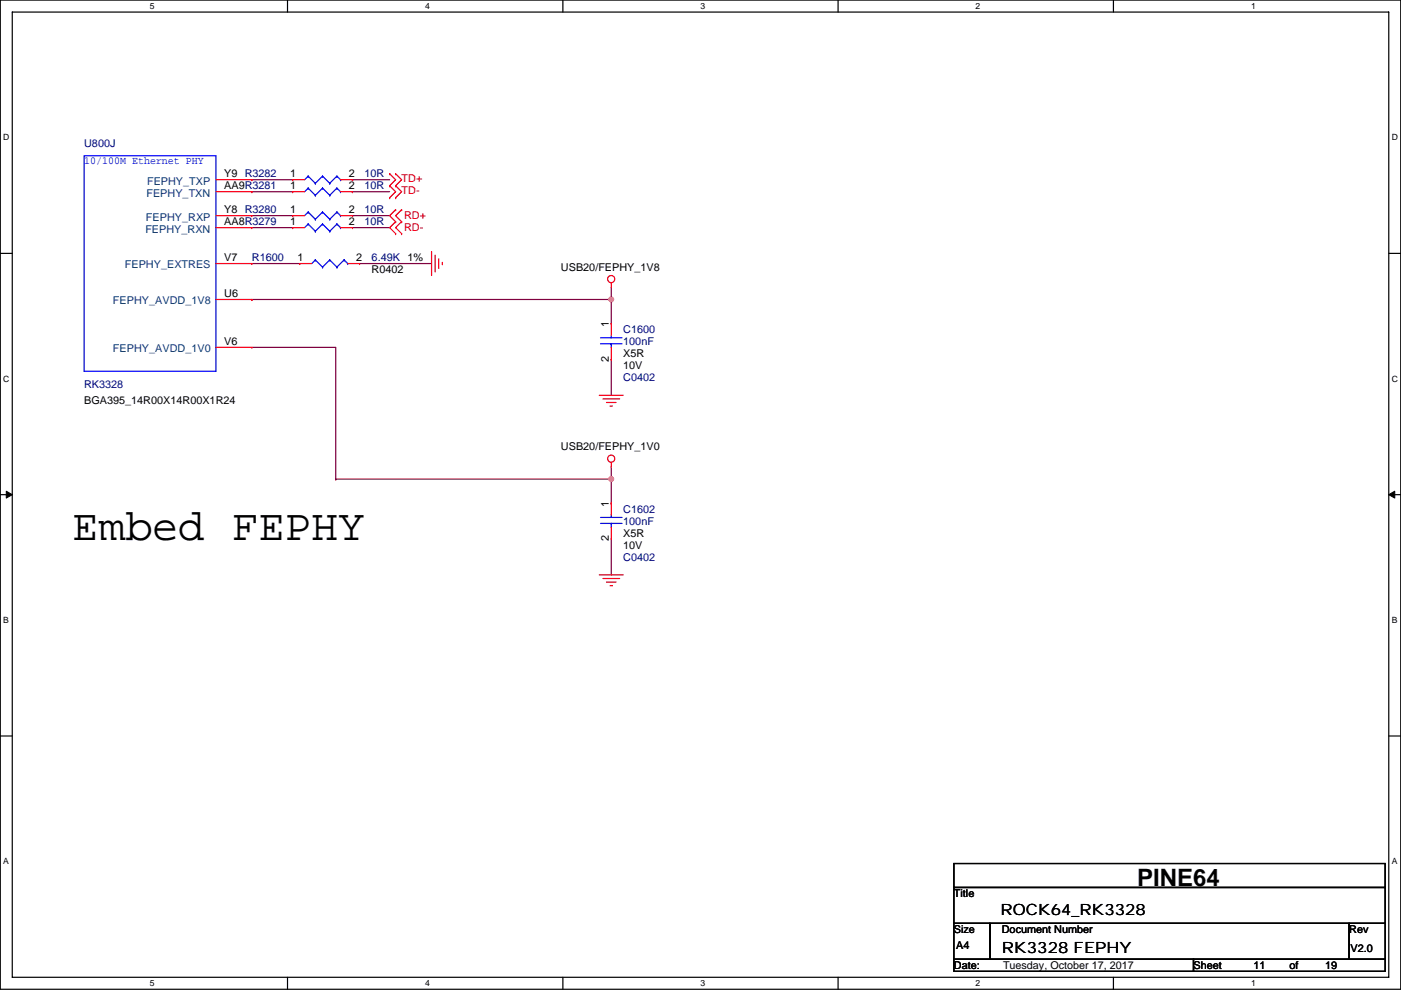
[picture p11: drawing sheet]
<svg xmlns="http://www.w3.org/2000/svg" width="297mm" height="210mm" viewBox="0 0 297 210" stroke-linecap="round" stroke-linejoin="round" font-family="sans-serif">
<path d="M.1 0h296.9v209.8h-296.9zM2.6 2.6h291.8v204.7h-291.8z" fill="none" stroke="#000" stroke-width=".25"/>
<g fill="#fff">
<path d="M31.8 .3h1v2h-1z"/>
<path d="M31.8 207.5h1v2.1h-1z"/>
</g>
<path d="M61 0v2.6M61 207.3v2.5" fill="none" stroke="#000" stroke-width=".25"/>
<g fill="#fff">
<path d="M90.1 .3h1v2h-1z"/>
<path d="M90.1 207.5h1v2.1h-1z"/>
</g>
<path d="M119.3 0v2.6M119.3 207.3v2.5" fill="none" stroke="#000" stroke-width=".25"/>
<g fill="#fff">
<path d="M148.5 .3h1v2h-1z"/>
<path d="M148.5 207.5h1v2.1h-1z"/>
</g>
<path d="M177.7 0v2.6M177.7 207.3v2.5" fill="none" stroke="#000" stroke-width=".25"/>
<g fill="#fff">
<path d="M206.9 .3h1v2h-1z"/>
<path d="M206.9 207.5h1v2.1h-1z"/>
</g>
<path d="M236.1 0v2.6M236.1 207.3v2.5" fill="none" stroke="#000" stroke-width=".25"/>
<g fill="#fff">
<path d="M265.2 .3h1v2h-1z"/>
<path d="M265.2 207.5h1v2.1h-1z"/>
<path d="M.7 28.2h1.3v2h-1.3z"/>
<path d="M295.1 28.2h1.3v2h-1.3z"/>
<path d="M.7 79.3h1.3v2.1h-1.3z"/>
<path d="M295.1 79.3h1.3v2.1h-1.3z"/>
</g>
<path d="M.1 53.7h2.5M294.4 53.7h2.6" fill="none" stroke="#000" stroke-width=".25"/>
<g fill="#fff">
<path d="M.7 130.5h1.2v2h-1.2z"/>
<path d="M295.1 130.5h1.2v2h-1.2z"/>
</g>
<path d="M.1 104.9h2.5M294.4 104.9h2.6" fill="none" stroke="#000" stroke-width=".25"/>
<path d="M1.3 104.2l1.3 .7-1.3 .7zM294.4 104.9l1.3-.7v1.4z" fill="#000" stroke="#000" stroke-width=".21"/>
<g fill="#fff">
<path d="M.7 181.7h1.2v2h-1.2z"/>
<path d="M295.1 181.7h1.2v2h-1.2z"/>
</g>
<path d="M.1 156.1h2.5M294.4 156.1h2.6M202.2 183.2h91.5v5h-91.5zM202.2 188.2h91.5v7.7h-91.5zM202.2 195.9h7.7v7.6h-7.7zM209.9 195.9h76.2v7.6h-76.2zM286.1 195.9h7.6v7.6h-7.6zM202.2 203.5h50.8v2.5h-50.8zM253 203.5h40.7v2.5h-40.7z" fill="none" stroke="#000" stroke-width=".25"/>
<g fill="none" stroke="#800040" stroke-width=".25">
<path d="M53.4 38.1h8.6M74.7 38.1h.1M74.7 38.1h7.9M53.4 40.7h8.6M53.4 45.7h8.6M53.4 48.3h8.6M53.4 55.9h10.2M74.7 48.3h7.9M74.7 45.7h7.9M74.7 40.7h7.9M76.3 55.9h15.2M53.4 63.5h.1"/>
<path d="M53.4 73.7h17.8v27.9M53.4 63.5h76.2M129.6 63.5v5.1M129.6 76.2v7.6M129.6 61v2.5M129.6 99.1v2.5M71.2 101.6h.1M71.2 101.6h58.4M129.6 101.6v5.1M129.6 114.3v7.6"/>
</g>
<g fill="#f0f" stroke="#f0f" stroke-width=".25">
<circle cx="129.6" cy="63.5" r=".5"/>
<circle cx="129.6" cy="101.6" r=".5"/>
</g>
<g fill="none" stroke="#f00" stroke-width=".25">
<path d="M45.8 38.1h7.6M53.4 38.1h.1M62 38.1h.1M62 38.1h2.6M72.2 38.1h2.5M74.7 38.1h.1M82.6 39.4h.1M82.6 36.9h.1M82.6 36.9l1.3 1.2-1.3 1.3M82.6 39.4l1.3 1.3-1.3 1.2M83.9 39.4h.1M83.9 36.9h.1"/>
<path d="M83.9 36.9l1.3 1.2-1.3 1.3M83.9 39.4l1.3 1.3-1.3 1.2M45.8 55.9h7.6M45.8 40.7h7.6M45.8 45.7h7.6M45.8 48.3h7.6M53.4 40.7h.1M53.4 45.7h.1M53.4 48.3h.1M53.4 55.9h.1M62 40.7h.1M62 45.7h.1"/>
<path d="M62 48.3h.1M62 40.7h2.6M62 45.7h2.6M62 48.3h2.6M63.6 55.9h.1M63.6 55.9h2.5M72.2 40.7h2.5M72.2 45.7h2.5M72.2 48.3h2.5M73.7 55.9h2.6M74.7 40.7h.1M74.7 45.7h.1"/>
<path d="M74.7 48.3h.1M76.3 55.9h.1M82.6 41.9h.1M83.9 41.9h.1M83.9 44.5h.1M83.9 47h.1M83.9 49.6h.1M83.9 44.5l-1.3 1.2 1.3 1.3M83.9 47l-1.3 1.3 1.3 1.3M85.2 47h.1M85.2 44.5h.1M85.2 49.6h.1"/>
<path d="M85.2 44.5l-1.3 1.2 1.3 1.3M85.2 47l-1.3 1.3 1.3 1.3M91.5 53.4v5M92.3 54.1v3.6M93 54.9v2M93.8 55.6v.6M129.6 60v1M45.8 63.5h7.6M45.8 73.7h7.6M53.4 63.5h.1M53.4 73.7h.1M129.6 68.6h.1"/>
<path d="M129.6 76.2h.1M129.6 68.6v2.5M129.6 73.7v2.5M127.1 83.8h5M127.8 84.6h3.6M128.6 85.4h2M129.3 86.1h.6M129.6 98.1v1M129.6 106.7h.1M129.6 114.3h.1M129.6 106.7v2.5M129.6 111.8v2.5"/>
<path d="M127.1 121.9h5M127.8 122.7h3.6M128.6 123.5h2M129.3 124.2h.6"/>
<circle cx="129.6" cy="59.2" r=".76"/>
<circle cx="129.6" cy="97.3" r=".76"/>
</g>
<g fill="none" stroke="#00f" stroke-width=".25">
<path d="M17.8 33h28v45.8h-28zM65.3 39.9h.1M65.3 37.4h.1M65.3 39.9l-.7 .8M65.3 39.9l1.6 1.5M65.3 37.4l-.7 .7M65.3 37.4l1.6 1.5M66.9 38.9h.1M68.4 39.9h.1M68.4 37.4h.1M68.4 39.9l-1.5 1.5M68.4 39.9l1.5 1.5"/>
<path d="M68.4 37.4l-1.5 1.5M68.4 37.4l1.5 1.5M69.9 38.9h.1M71.4 39.9h.1M71.4 37.4h.1M71.4 39.9l-1.5 1.5M71.4 39.9l.8 .8M71.4 37.4l-1.5 1.5M71.4 37.4l.8 .7M72.2 38.1h.1M65.3 45h.1M65.3 47.5h.1"/>
<path d="M65.3 45l-.7 .7M65.3 45l1.6 1.5M65.3 47.5l-.7 .8M65.3 47.5l1.6 1.5M66.9 55.1h.1M66.9 41.4h.1M66.9 46.5h.1M66.9 49h.1M66.9 55.1l-.8 .8M66.9 55.1l1.5 1.6M68.4 56.7h.1M68.4 45h.1"/>
<path d="M68.4 47.5h.1M68.4 45l-1.5 1.5M68.4 45l1.5 1.5M68.4 47.5l-1.5 1.5M68.4 47.5l1.5 1.5M69.9 55.1h.1M69.9 41.4h.1M69.9 46.5h.1M69.9 49h.1M69.9 55.1l-1.5 1.6M69.9 55.1l1.5 1.6M71.4 56.7h.1"/>
<path d="M71.4 45h.1M71.4 47.5h.1M71.4 45l-1.5 1.5M71.4 45l.8 .7M71.4 47.5l-1.5 1.5M71.4 47.5l.8 .8M72.2 40.7h.1M72.2 45.7h.1M72.2 48.3h.1M73 55.1h.1M73 55.1l-1.6 1.6M73 55.1l.7 .8"/>
<path d="M73.7 55.9h.1M127.3 72.9h4.6M127.3 71.6h4.6M129.6 71.1v.5M129.6 72.9h.1M129.6 72.9v.8M127.3 111h4.6M127.3 109.7h4.6M129.6 109.2v.5M129.6 111h.1M129.6 111v.8"/>
</g>
<text font-size="9.4" x="15.3" y="114.5">Embed FEPHY</text>
<text font-size="5.1" x="241.1" y="187.9">PINE64</text>
<g font-size="3.3">
<text x="212.2" y="194.2">ROCK64_RK3328</text>
<text x="212.4" y="202">RK3328 FEPHY</text>
</g>
<text font-size="2.3" fill="#00f" x="17.8" y="34.9">10/100M Ethernet PHY</text>
<g font-size="2.3" fill="#000080">
<text x="17.8" y="31.3">U800J</text>
<text x="77.3" y="40.2">10R</text>
<text x="77.3" y="37.6">10R</text>
<text x="77.3" y="45.3">10R</text>
<text x="77.3" y="47.8">10R</text>
<text x="53.4" y="55.4">R1600</text>
<text x="78.8" y="55.4">6.49K</text>
<text x="132.1" y="70.7">C1600</text>
<text x="132.1" y="73.2">100nF</text>
<text x="17.8" y="82.3">RK3328</text>
<text x="132.1" y="80.8">C0402</text>
<text x="132.1" y="108.8">C1602</text>
<text x="132.1" y="111.3">100nF</text>
<text x="132.1" y="118.9">C0402</text>
</g>
<g font-size="2.3" fill="#004080">
<text x="31" y="41.7">FEPHY_TXN</text>
<text x="31.2" y="39.2">FEPHY_TXP</text>
<text x="30.9" y="46.8">FEPHY_RXP</text>
<text x="30.8" y="49.3">FEPHY_RXN</text>
<text x="26.5" y="56.9">FEPHY_EXTRES</text>
<text x="24" y="64.6">FEPHY_AVDD_1V8</text>
<text x="24" y="74.7">FEPHY_AVDD_1V0</text>
</g>
<g font-size="2.3">
<text x="47.6" y="40.1">AA9R3281</text>
<text x="47.6" y="37.6">Y9 R3282</text>
<text x="61.5" y="40.1">1</text>
<text x="61.5" y="37.6">1</text>
<text x="74" y="40.1">2</text>
<text x="74" y="37.6">2</text>
<text x="47.6" y="45.2">Y8 R3280</text>
<text x="47.6" y="47.8">AA8R3279</text>
<text x="61.5" y="45.2">1</text>
<text x="61.5" y="47.8">1</text>
<text x="74" y="45.2">2</text>
<text x="74" y="47.8">2</text>
<text x="47.6" y="55.4">V7</text>
<text x="63.1" y="55.4">1</text>
<text x="75.5" y="55.4">2</text>
<text x="78.8" y="58">R0402</text>
<text x="86.4" y="55.4">1%</text>
<text x="118.9" y="57.4">USB20/FEPHY_1V8</text>
<text x="47.6" y="63">U6</text>
<text x="129.1" y="69.4" transform="rotate(-90 129.1 69.4)">1</text>
<text x="47.6" y="73.2">V6</text>
<text x="129.1" y="76.8" transform="rotate(-90 129.1 76.8)">2</text>
<text x="132.1" y="75.7">X5R</text>
<text x="132.1" y="78.3">10V</text>
<text x="17.8" y="85.6">BGA395_14R00X14R00X1R24</text>
<text x="118.9" y="95.5">USB20/FEPHY_1V0</text>
<text x="129.1" y="107.5" transform="rotate(-90 129.1 107.5)">1</text>
<text x="132.1" y="113.8">X5R</text>
<text x="129.1" y="114.9" transform="rotate(-90 129.1 114.9)">2</text>
<text x="132.1" y="116.4">10V</text>
<text x="202.2" y="190.3">Title</text>
<text x="202.2" y="197.9">Size</text>
<text x="212.4" y="197.9">Document Number</text>
<text x="286.1" y="197.9">Rev</text>
<text x="202.8" y="201.2">A4</text>
<text x="286.3" y="202">V2.0</text>
<text x="202.2" y="205.5">Date:</text>
<text x="212.7" y="205.5">Tuesday, October 17, 2017</text>
<text x="253" y="205.5">Sheet</text>
<text x="265.7" y="205.5">11</text>
<text x="273.4" y="205.5">of</text>
<text x="281" y="205.5">19</text>
</g>
<g font-size="2.3" fill="#f00">
<text x="85.2" y="38.7">TD+</text>
<text x="85.2" y="41.2">TD-</text>
<text x="85.7" y="46.5">RD+</text>
<text x="85.7" y="49.1">RD-</text>
</g>
<g font-size="1.8">
<text x="31.8" y="1.9">5</text>
<text x="90.1" y="1.9">4</text>
<text x="148.5" y="1.9">3</text>
<text x="206.9" y="1.9">2</text>
<text x="265.2" y="1.9">1</text>
<text x=".7" y="29.8">D</text>
<text x="295.1" y="29.8">D</text>
<text x=".7" y="81">C</text>
<text x="295.1" y="81">C</text>
<text x=".7" y="132.1">B</text>
<text x="295.1" y="132.1">B</text>
<text x=".7" y="183.3">A</text>
<text x="295.1" y="183.3">A</text>
<text x="31.8" y="209.2">5</text>
<text x="90.1" y="209.2">4</text>
<text x="148.5" y="209.2">3</text>
<text x="206.9" y="209.2">2</text>
<text x="265.2" y="209.2">1</text>
</g>
</svg>
